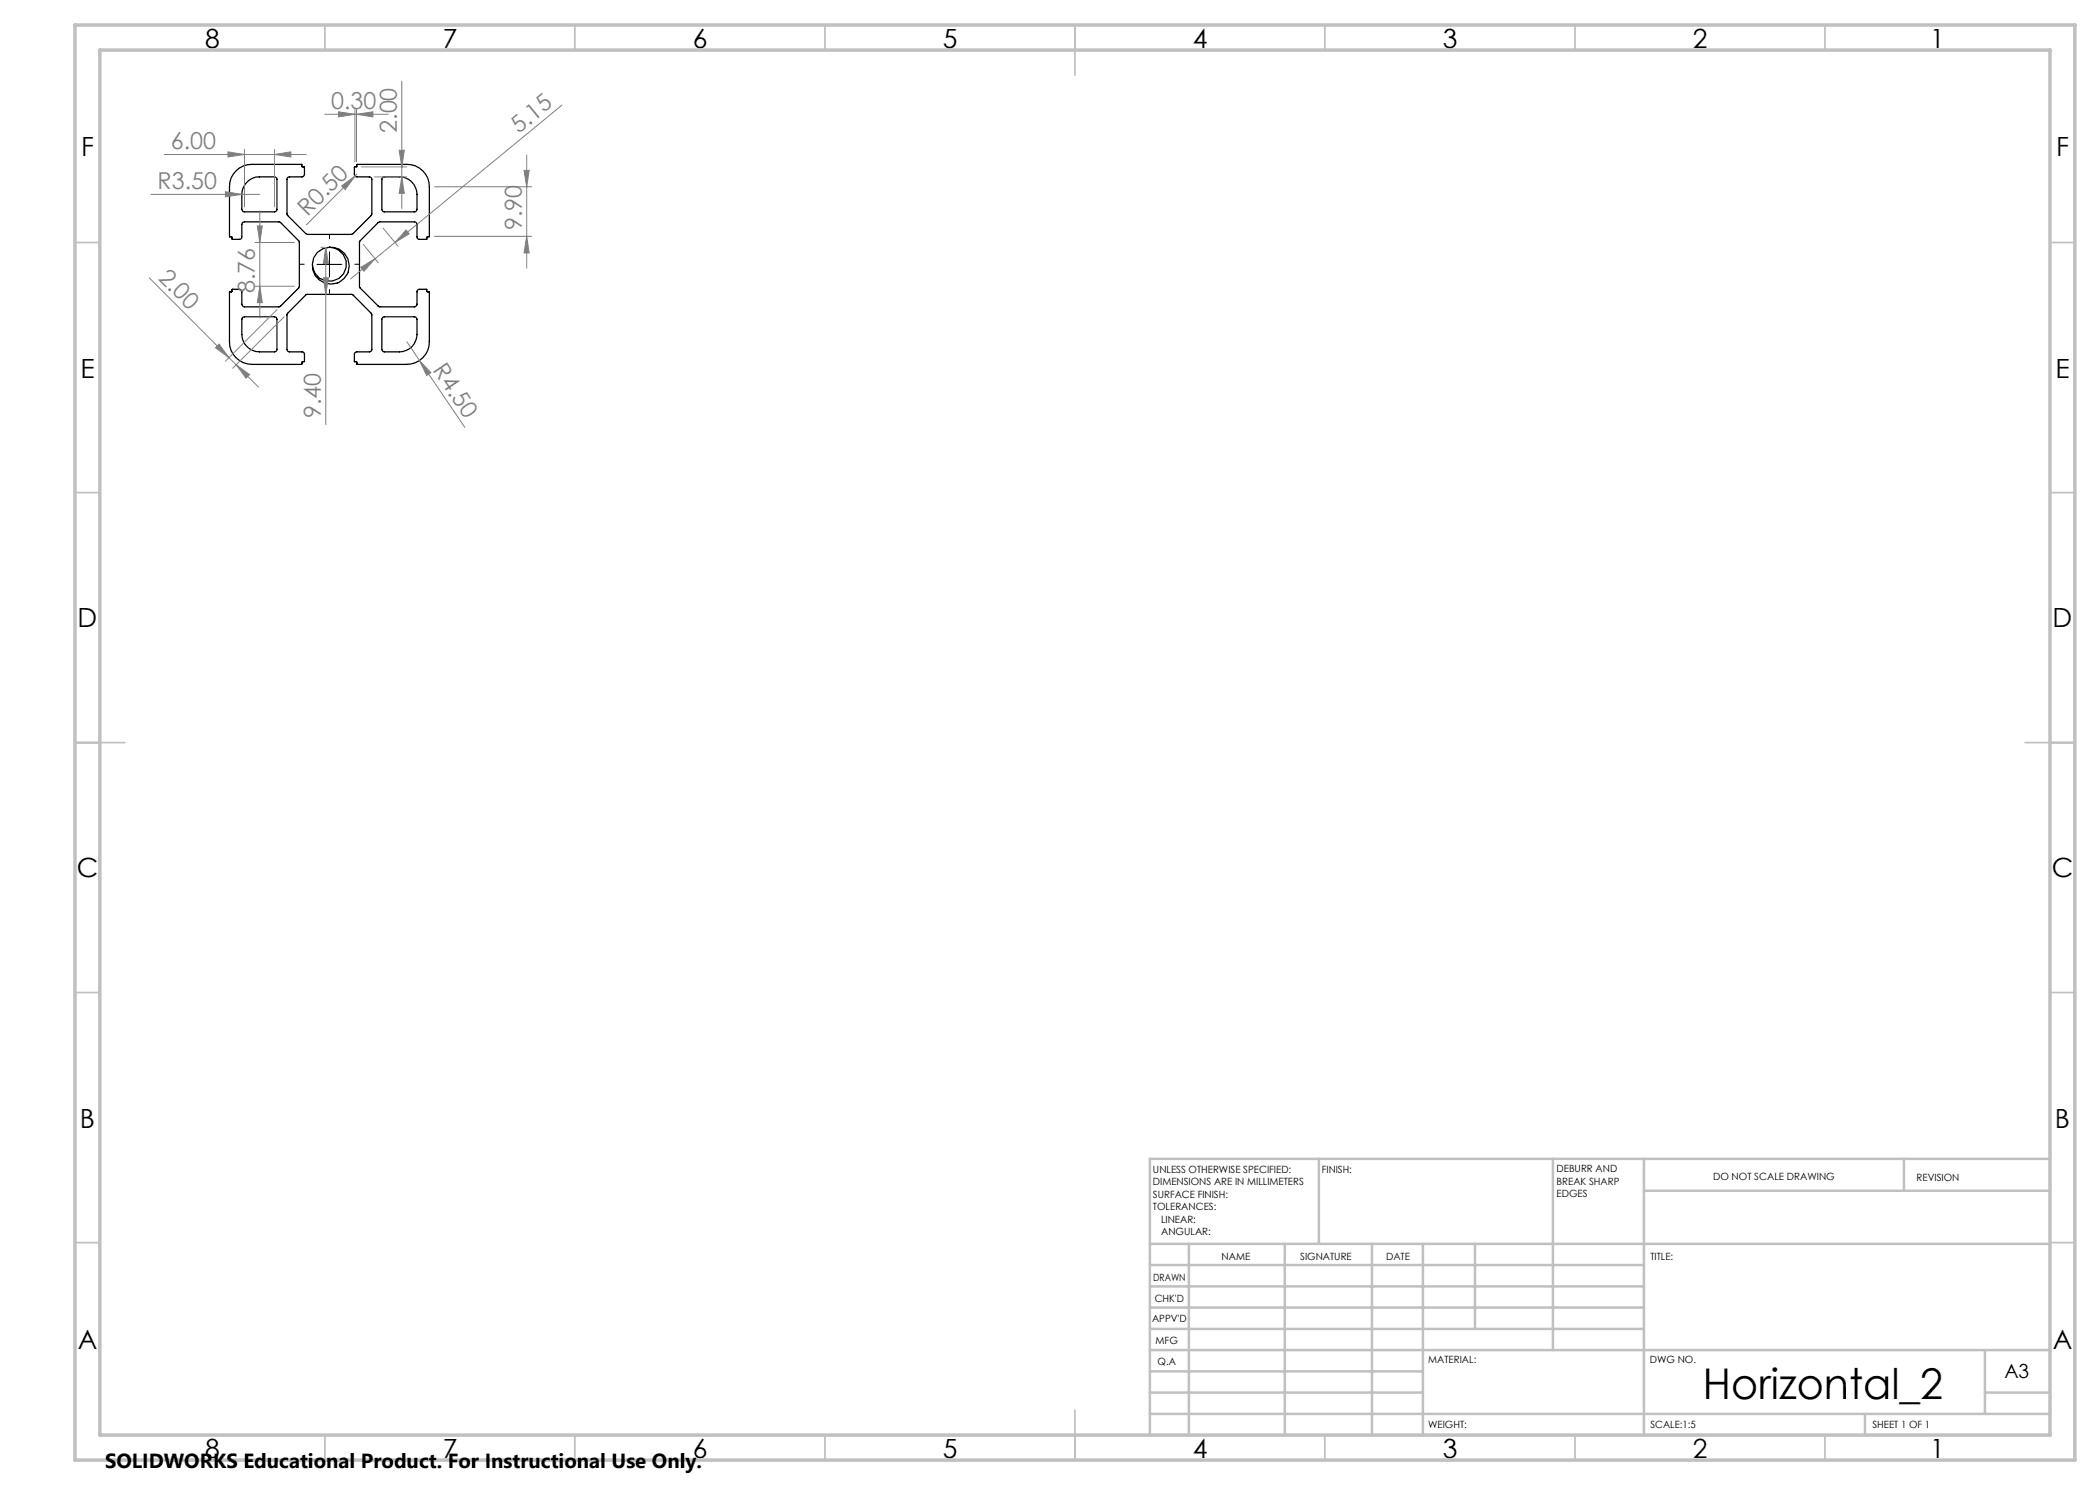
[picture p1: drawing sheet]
<svg xmlns="http://www.w3.org/2000/svg" width="420mm" height="297mm" viewBox="0 0 420 297" stroke-linecap="round" stroke-linejoin="round" font-family="sans-serif">
<g fill="none" stroke="#000" stroke-width=".25">
<path d="M47.2 34.2a4.2 4.2 0 0 1 3.2-1.3h9.9l.1 .5h.5v1.6l-.2 .3-2.9 .1-.4 .3v7.2l4.1 4h8.8l4-3.9 .1-7.2-.4-.4h-2.6l-.4-.2-.1-.3v-1.5h.4l.1-.5h10a4.5 4.5 0 0 1 4.5 4.5v9.9l-.5 .1-.1 .5h-1.5l-.3-.2-.1-2.8-.3-.5h-7.3l-3.9 3.9v9.1l3.9 3.9h7.3l.3-.4 .1-2.8 .4-.2h1.4l.1 .4 .5 .1v10a4.5 4.5 0 0 1-4.5 4.5h-9.9l-.1-.5-.5-.1v-1.4l.2-.5h2.8l.4-.3 .1-7.3-4-3.9h-9.1l-3.9 3.9v7.2l.1 .2 .4 .2h2.8l.2 .4v1.5l-.5 .1v.4l-10 .1a4.5 4.5 0 0 1-4.5-4.5v-10h.4l.2-.5h1.4l.4 .2 .1 2.8 .3 .4 7.1 .1 4.1-4v-9.1l-3.8-3.9h-7.3l-.3 .2-.1 .3-.1 2.8-.3 .2h-1.5l-.1-.5-.5-.1v-9.9a4.2 4.2 0 0 1 1.3-3.2zM49.4 36.4a3.3 3.3 0 0 1 2.5-1h3.1l.4 .3v6.3l-.2 .3h-6.6l-.2-.4v-3a3.5 3.5 0 0 1 1-2.5zM76.6 35.5l3.3-.1a3.5 3.5 0 0 1 3.5 3.5v3l-.3 .4h-6.5l-.2-.3v-6.2zM65.9 49.5a3.4 3.4 0 0 1 3.4 3.2 3.4 3.4 0 0 1-3.2 3.5 3.4 3.4 0 0 1-3.6-3M48.5 63.5l.4-.1h6l.5 .3-.1 6.4-.4 .3h-3a3.6 3.6 0 0 1-3.5-3.5v-3.1zM76.5 63.5l.4-.1h6.2l.3 .4v3.1a3.5 3.5 0 0 1-3.5 3.5h-3l-.5-.3v-6.3z"/>
<circle cx="66.2" cy="53.1" r="3.7"/>
</g>
<g fill="none" stroke="#808080" stroke-width=".2">
<path d="M80.4 16.3v25.4M30.2 38.9h21.7M32.8 30.9h28.4M45.1 38.3l3.3 .6-3.3 .5zM45.6 30.4l3.3 .5-3.3 .5zM48.9 29.9v11.5M54.9 30.9l3.3-.5v1zM54.9 29.9v11.5M64.9 22.9h12.7M67.7 22.4l3.3 .5-3.3 .5zM68.3 37.2l2.7-2-2 2.7zM71 21.9v10.5"/>
<path d="M71.3 22.9l3.3-.5v1zM71.3 21.9v10.5M71.4 34.9l-10.1 10.1M72.3 33.4h9.1M74.9 35.4h6.5M79.8 30.1h1.1l-.5 3.3zM80.4 35.4l.5 3.3h-1.1zM86.9 37.4h19.4M104.8 34.1h1l-.5 3.3zM105.3 31v22.6M112.4 21l-33.4 27.5M29.8 55.6l16 15.9"/>
<path d="M51 48.5h7.9M51 57.3h7.9M51.5 45.2h1l-.5 3.3zM52 57.3l.5 3.2h-1zM52 42.2v21.4M64.2 49.5h.7M64.7 55.6h1l-.5 3.3zM65.2 49.5l.5 3.3h-1zM65.2 49.5v35.4M72.1 53.5l2.9-1.8-2.2 2.6zM72.7 48.9l2.9 3.6M75 51.7l-4.9 4.1"/>
<path d="M76.6 45.6l3 3.6M79 48.5l-4 3.2M81.2 46l.6 .8-2.8 1.7zM86.9 47.3h19.4M105.3 47.3l.5 3.3h-1zM43.8 68.8l2 2.7-2.7-1.9zM45.8 71.5l1.4 1.5M47.2 73l2.7 1.9-.7 .7zM47.2 73l4.5 4.4M55.4 61.9l-10.3 10.3M56.8 63.4l-10.3 10.3M81.4 68.4l2.5 3.7"/>
<path d="M83.9 72.1l2.3 2.4-.9 .6zM83.9 72.1l9.1 13.4"/>
</g>
<path d="M60.9 52.8h-.9M65.9 47.8v-.9M65.9 57.8v.9M70.9 52.8h.9" fill="none" stroke="#000" stroke-width=".2" stroke-dasharray="15.2 1.3 1.3 1.3" stroke-linecap="butt"/>
<path d="M63.4 52.9h5M65.9 50.4v5" fill="none" stroke="#000" stroke-width=".2"/>
<g fill="none" stroke="#c0c0c0" stroke-width=".35">
<path d="M65 5v5M115 5v5M165 5v5M215 5v10M265 5v5M315 5v5M365 5v5M15 48.5h5M410 48.5h5M15 98.5h5M410 98.5h5M15 148.5h10"/>
<path d="M405 148.5h10M15 198.5h5M410 198.5h5M15 248.5h5M410 248.5h5M65 287v5M115 287v5M165 287v5M215 282v10M265 287v5M315 287v5M365 287v5"/>
</g>
<g fill="none" stroke="#c0c0c0" stroke-width=".5">
<path d="M263.8 231.8v17M310.6 231.8v38.2M328.8 231.8v55.2M328.8 238.2h81.2M380.8 231.8v6.4M410 231.8h-180v55.2M230 248.8h180M230 257.3h98.8M230 253h98.8M237.8 248.8v38.2M257 248.8v38.2M274.4 248.8v38.2"/>
<path d="M284.6 248.8v38.2M295 248.8v17M230 265.8h98.8M230 261.5h98.8M230 278.5h54.6M230 274.3h54.6M230 270h180M397 278.5h13M397 270v12.8M230 282.8h180M373 282.8v4.2"/>
</g>
<path d="M15 5h400v287h-400zM20 10h390v277h-390z" fill="none" stroke="#c0c0c0" stroke-width=".7"/>
<g fill="#808080">
<path d="M45.1 38.3l3.3 .6-3.3 .5z"/>
<path d="M68.3 37.2l2.7-2-2 2.7z"/>
<path d="M83.9 72.1l2.3 2.4-.9 .6z"/>
<path d="M71.3 22.9l3.3-.5v1zM67.7 22.4l3.3 .5-3.3 .5z"/>
<path d="M72.1 53.5l2.9-1.8-2.2 2.6zM81.2 46l.6 .8-2.8 1.7z"/>
<path d="M51.5 45.2h1l-.5 3.3zM52 57.3l.5 3.2h-1z"/>
<path d="M105.3 47.3l.5 3.3h-1zM104.8 34.1h1l-.5 3.3z"/>
<path d="M65.2 49.5l.5 3.3h-1zM64.7 55.6h1l-.5 3.3z"/>
<path d="M79.8 30.1h1.1l-.5 3.3zM80.4 35.4l.5 3.3h-1.1z"/>
<path d="M43.8 68.8l2 2.7-2.7-1.9zM47.2 73l2.7 1.9-.7 .7z"/>
<path d="M45.6 30.4l3.3 .5-3.3 .5zM54.9 30.9l3.3-.5v1z"/>
</g>
<text font-size="8.5" x="340.6" y="279.7">Horizontal_2</text>
<g font-size="5.3">
<text x="41" y="9.5">8</text>
<text x="88.5" y="9.5">7</text>
<text x="138.5" y="9.5">6</text>
<text x="188.5" y="9.5">5</text>
<text x="238.5" y="9.5">4</text>
<text x="288.5" y="9.5">3</text>
<text x="338.5" y="9.5">2</text>
<text x="386" y="9.5">1</text>
<text x="16.2" y="31.3">F</text>
<text x="411.2" y="31.3">F</text>
<text x="16.1" y="75.5">E</text>
<text x="411.1" y="75.5">E</text>
<text x="15.5" y="125.5">D</text>
<text x="410.5" y="125.5">D</text>
<text x="15.4" y="175.5">C</text>
<text x="410.4" y="175.5">C</text>
<text x="16" y="225.5">B</text>
<text x="411" y="225.5">B</text>
<text x="15.5" y="269.8">A</text>
<text x="410.5" y="269.8">A</text>
<text x="41" y="291.5">8</text>
<text x="88.5" y="291.5">7</text>
<text x="138.5" y="291.5">6</text>
<text x="188.5" y="291.5">5</text>
<text x="238.5" y="291.5">4</text>
<text x="288.5" y="291.5">3</text>
<text x="338.5" y="291.5">2</text>
<text x="386" y="291.5">1</text>
</g>
<g font-size="4.7" fill="#808080">
<text x="66.2" y="21.8">0.30</text>
<text x="34.2" y="29.9">6.00</text>
<text x="79.4" y="26.6" transform="rotate(-90 79.4 26.6)">2.00</text>
<text x="103.8" y="26.8" transform="rotate(-39 103.8 26.8)">5.15</text>
<text x="31.5" y="37.9">R3.50</text>
<text x="61.5" y="43.3" transform="rotate(-45 61.5 43.3)">R0.50</text>
<text x="104.3" y="46" transform="rotate(-90 104.3 46)">9.90</text>
<text x="31.5" y="55.7" transform="rotate(45 31.5 55.7)">2.00</text>
<text x="51" y="58.7" transform="rotate(-90 51 58.7)">8.76</text>
<text x="86.4" y="74" transform="rotate(56 86.4 74)">R4.50</text>
<text x="64.2" y="83.6" transform="rotate(-90 64.2 83.6)">9.40</text>
</g>
<text font-size="4.1" x="21" y="293.7">SOLIDWORKS Educational Product. For Instructional Use Only.</text>
<text font-size="3.9" x="400.9" y="275.5">A3</text>
<g font-size="2">
<text x="230.6" y="234.6">UNLESS OTHERWISE SPECIFIED:</text>
<text x="230.6" y="237.1">DIMENSIONS ARE IN MILLIMETERS</text>
<text x="230.6" y="239.6">SURFACE FINISH:</text>
<text x="264.4" y="234.6">FINISH:</text>
<text x="311.3" y="234.5">DEBURR AND</text>
<text x="311.3" y="237">BREAK SHARP</text>
<text x="311.3" y="239.5">EDGES</text>
<text x="342.6" y="236">DO NOT SCALE DRAWING</text>
<text x="383.3" y="236.2">REVISION</text>
<text x="230.6" y="242.1">TOLERANCES:</text>
<text x="232.2" y="244.6">LINEAR:</text>
<text x="232.2" y="247.1">ANGULAR:</text>
<text x="244.3" y="252">NAME</text>
<text x="260" y="251.9">SIGNATURE</text>
<text x="277.2" y="251.9">DATE</text>
<text x="330.1" y="251.9">TITLE:</text>
<text x="230.6" y="256.1">DRAWN</text>
<text x="230.9" y="260.3">CHK'D</text>
<text x="230.4" y="264.4">APPV'D</text>
<text x="231.1" y="268.8">MFG</text>
<text x="231.5" y="273">Q.A</text>
<text x="285.6" y="272.5">MATERIAL:</text>
<text x="330" y="272.5">DWG NO.</text>
<text x="285.6" y="285.5">WEIGHT:</text>
<text x="330.1" y="285.6">SCALE:1:5</text>
<text x="374.5" y="285.6">SHEET 1 OF 1</text>
</g>
</svg>
